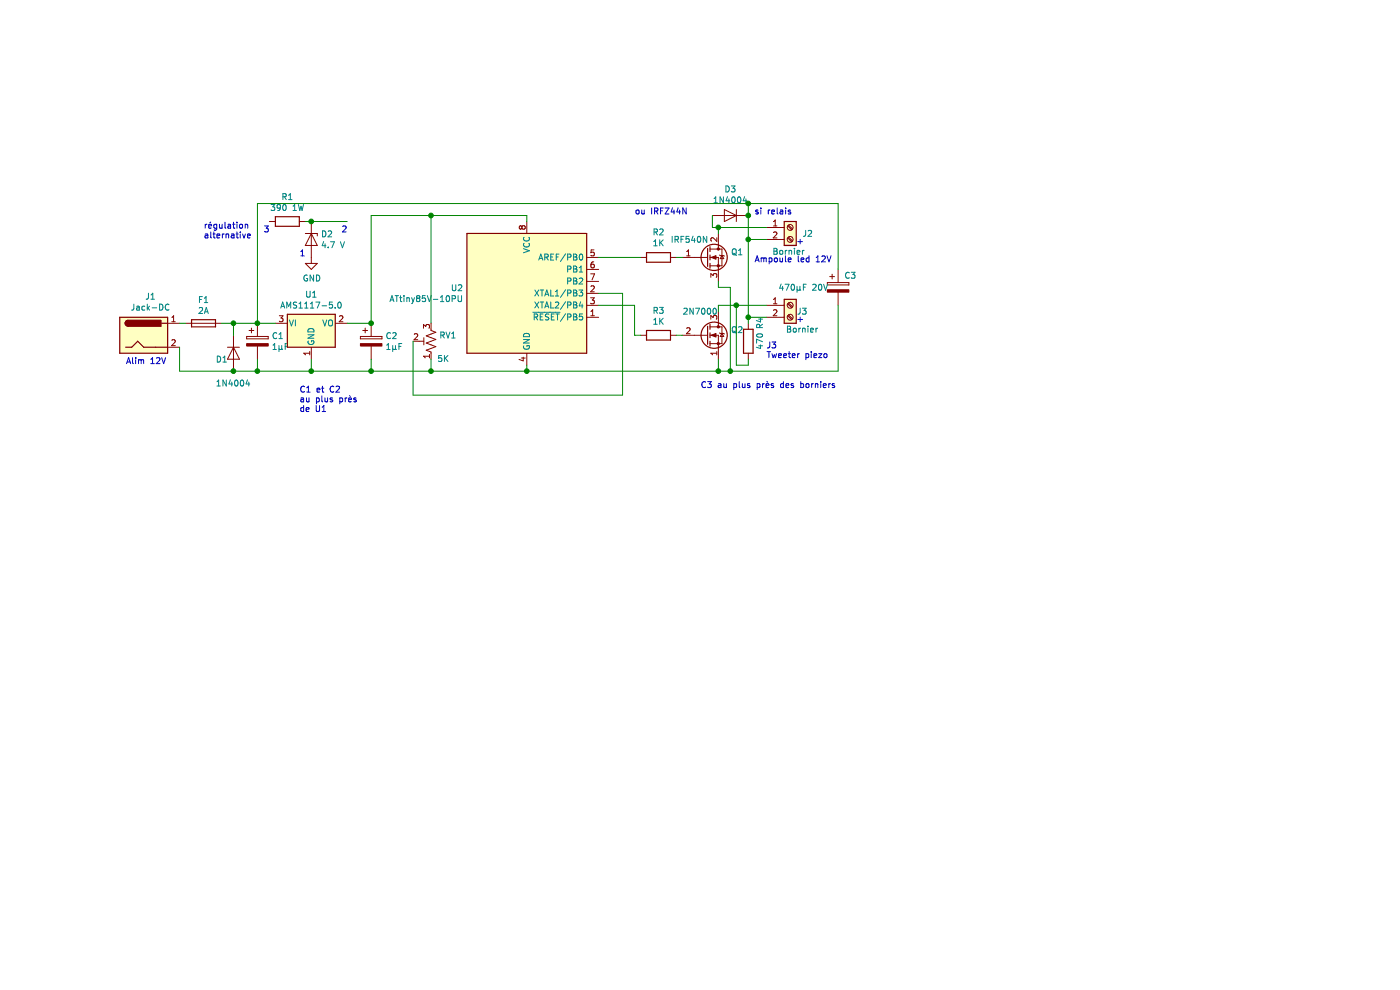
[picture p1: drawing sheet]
EESchema Schematic File Version 4
EELAYER 30 0
EELAYER END
$Descr A4 11693 8268
encoding utf-8
Sheet 1 1
Title ""
Date ""
Rev ""
Comp ""
Comment1 ""
Comment2 ""
Comment3 ""
Comment4 ""
$EndDescr
$Comp
L Connector:Jack-DC J1
U 1 1
P 1200 2800
F 0 "J1" H 1257 3125 50  0000 C CNN
F 1 "Jack-DC" H 1257 3034 50  0000 C CNN
F 2 "" H 1250 2760 50  0001 C CNN
F 3 "~" H 1250 2760 50  0001 C CNN
	1    1200 2800
	1    0    0    -1  
$EndComp
$Comp
L Regulator_Linear:AMS1117-5.0 U1
U 1 1
P 2600 2700
F 0 "U1" H 2600 2942 50  0000 C CNN
F 1 "AMS1117-5.0" H 2600 2851 50  0000 C CNN
F 2 "Package_TO_SOT_SMD:SOT-223-3_TabPin2" H 2600 2900 50  0001 C CNN
F 3 "http://www.advanced-monolithic.com/pdf/ds1117.pdf" H 2700 2450 50  0001 C CNN
	1    2600 2700
	1    0    0    -1  
$EndComp
$Comp
L Device:CP C1
U 1 1
P 2150 2850
F 0 "C1" H 2268 2896 50  0000 L CNN
F 1 "1µF" H 2268 2805 50  0000 L CNN
F 2 "" H 2188 2700 50  0001 C CNN
F 3 "~" H 2150 2850 50  0001 C CNN
	1    2150 2850
	1    0    0    -1  
$EndComp
$Comp
L Device:CP C2
U 1 1
P 3100 2850
F 0 "C2" H 3218 2896 50  0000 L CNN
F 1 "1µF" H 3218 2805 50  0000 L CNN
F 2 "" H 3138 2700 50  0001 C CNN
F 3 "~" H 3100 2850 50  0001 C CNN
	1    3100 2850
	1    0    0    -1  
$EndComp
$Comp
L Device:Fuse F1
U 1 1
P 1700 2700
F 0 "F1" V 1503 2700 50  0000 C CNN
F 1 "2A" V 1594 2700 50  0000 C CNN
F 2 "" V 1630 2700 50  0001 C CNN
F 3 "~" H 1700 2700 50  0001 C CNN
	1    1700 2700
	0    1    1    0   
$EndComp
$Comp
L Connector:Screw_Terminal_01x02 J2
U 1 1
P 6600 1900
F 0 "J2" H 6700 1850 50  0000 L CNN
F 1 "Bornier" H 6450 1700 50  0000 L CNN
F 2 "" H 6600 1900 50  0001 C CNN
F 3 "~" H 6600 1900 50  0001 C CNN
	1    6600 1900
	1    0    0    -1  
$EndComp
Wire Wire Line
	1500 2700 1550 2700
Connection ~ 2150 2700
Wire Wire Line
	2150 2700 2300 2700
Wire Wire Line
	1500 2900 1500 3100
Wire Wire Line
	1500 3100 1950 3100
Wire Wire Line
	2150 3100 2150 3000
Wire Wire Line
	2150 3100 2600 3100
Wire Wire Line
	2600 3100 2600 3000
Connection ~ 2150 3100
Wire Wire Line
	2600 3100 3100 3100
Wire Wire Line
	3100 3100 3100 3000
Connection ~ 2600 3100
Wire Wire Line
	2900 2700 3100 2700
$Comp
L Connector:Screw_Terminal_01x02 J3
U 1 1
P 6600 2550
F 0 "J3" H 6700 2500 50  0000 C CNN
F 1 "Bornier" H 6700 2350 50  0000 C CNN
F 2 "" H 6600 2550 50  0001 C CNN
F 3 "~" H 6600 2550 50  0001 C CNN
	1    6600 2550
	1    0    0    -1  
$EndComp
$Comp
L MCU_Microchip_ATtiny:ATtiny85V-10PU U2
U 1 1
P 4400 2450
F 0 "U2" H 3870 2496 50  0000 R CNN
F 1 "ATtiny85V-10PU" H 3870 2405 50  0000 R CNN
F 2 "Package_DIP:DIP-8_W7.62mm" H 4400 2450 50  0001 C CIN
F 3 "http://ww1.microchip.com/downloads/en/DeviceDoc/atmel-2586-avr-8-bit-microcontroller-attiny25-attiny45-attiny85_datasheet.pdf" H 4400 2450 50  0001 C CNN
	1    4400 2450
	1    0    0    -1  
$EndComp
Wire Wire Line
	3100 3100 3600 3100
Wire Wire Line
	4400 3100 4400 3050
Connection ~ 3100 3100
Wire Wire Line
	3100 2700 3100 1800
Wire Wire Line
	3100 1800 3600 1800
Wire Wire Line
	4400 1800 4400 1850
Connection ~ 3100 2700
$Comp
L Transistor_FET:2N7000 Q2
U 1 1
P 5900 2800
F 0 "Q2" H 6104 2846 50  0000 L CNN
F 1 "2N7000" H 5700 3000 50  0000 L CNN
F 2 "Package_TO_SOT_THT:TO-92_Inline" H 6100 2725 50  0001 L CIN
F 3 "https://www.fairchildsemi.com/datasheets/2N/2N7000.pdf" H 5900 2800 50  0001 L CNN
	1    5900 2800
	1    0    0    -1  
$EndComp
$Comp
L Transistor_FET:IRF540N Q1
U 1 1
P 5900 2150
F 0 "Q1" H 6104 2196 50  0000 L CNN
F 1 "IRF540N" H 5600 2300 50  0000 L CNN
F 2 "Package_TO_SOT_THT:TO-220-3_Vertical" H 6150 2075 50  0001 L CIN
F 3 "http://www.irf.com/product-info/datasheets/data/irf540n.pdf" H 5900 2150 50  0001 L CNN
	1    5900 2150
	1    0    0    -1  
$EndComp
Wire Wire Line
	6000 3100 6000 3000
Connection ~ 4400 3100
Wire Wire Line
	6000 2400 6000 2350
$Comp
L Device:R_POT_TRIM_US RV1
U 1 1
P 3600 2850
F 0 "RV1" H 3532 2804 50  0000 R CNN
F 1 "5K" H 3550 3000 50  0000 R CNN
F 2 "" H 3600 2850 50  0001 C CNN
F 3 "~" H 3600 2850 50  0001 C CNN
	1    3600 2850
	-1   0    0    1   
$EndComp
Wire Wire Line
	3600 3100 3600 3000
Wire Wire Line
	3600 1800 3600 2700
$Comp
L Device:R R2
U 1 1
P 5500 2150
F 0 "R2" V 5707 2150 50  0000 C CNN
F 1 "1K" V 5616 2150 50  0000 C CNN
F 2 "" V 5430 2150 50  0001 C CNN
F 3 "~" H 5500 2150 50  0001 C CNN
	1    5500 2150
	0    -1   -1   0   
$EndComp
Connection ~ 3600 1800
Wire Wire Line
	3600 1800 4400 1800
Connection ~ 3600 3100
Wire Wire Line
	3600 3100 4400 3100
Wire Wire Line
	4400 3100 6000 3100
Wire Wire Line
	6000 2550 6000 2600
Wire Wire Line
	5700 2800 5650 2800
Wire Wire Line
	5650 2150 5700 2150
Wire Wire Line
	6000 2550 6150 2550
Wire Wire Line
	6000 1950 6000 1900
Wire Wire Line
	6000 1900 6400 1900
Wire Wire Line
	6400 2650 6250 2650
Wire Wire Line
	6250 2000 6400 2000
Wire Wire Line
	6250 1700 2150 1700
Connection ~ 6250 2000
Wire Wire Line
	2150 1700 2150 2700
$Comp
L Device:CP C3
U 1 1
P 7000 2400
F 0 "C3" H 7050 2500 50  0000 L CNN
F 1 "470µF 20V" H 6500 2400 50  0000 L CNN
F 2 "" H 7038 2250 50  0001 C CNN
F 3 "~" H 7000 2400 50  0001 C CNN
	1    7000 2400
	1    0    0    -1  
$EndComp
Wire Wire Line
	6250 1700 7000 1700
Wire Wire Line
	7000 1700 7000 2250
Connection ~ 6250 1700
Wire Wire Line
	6000 3100 6100 3100
Wire Wire Line
	7000 3100 7000 2550
Connection ~ 6000 3100
$Comp
L Device:R R3
U 1 1
P 5500 2800
F 0 "R3" V 5293 2800 50  0000 C CNN
F 1 "1K" V 5384 2800 50  0000 C CNN
F 2 "" V 5430 2800 50  0001 C CNN
F 3 "~" H 5500 2800 50  0001 C CNN
	1    5500 2800
	0    1    1    0   
$EndComp
Text Notes 1050 3050 0    50   ~ 0
Alim 12V
$Comp
L Diode:1N4004 D1
U 1 1
P 1950 2950
F 0 "D1" V 2000 2800 50  0000 L CNN
F 1 "1N4004" V 2200 2800 50  0000 L CNN
F 2 "Diode_THT:D_DO-41_SOD81_P10.16mm_Horizontal" H 1950 2775 50  0001 C CNN
F 3 "http://www.vishay.com/docs/88503/1n4001.pdf" H 1950 2950 50  0001 C CNN
	1    1950 2950
	0    1    1    0   
$EndComp
Connection ~ 1950 3100
Wire Wire Line
	1950 3100 2150 3100
$Comp
L Device:R R1
U 1 1
P 2400 1850
F 0 "R1" V 2193 1850 50  0000 C CNN
F 1 "390 1W" V 2284 1850 50  0000 C CNN
F 2 "" V 2330 1850 50  0001 C CNN
F 3 "~" H 2400 1850 50  0001 C CNN
	1    2400 1850
	0    1    1    0   
$EndComp
$Comp
L Device:D_Zener D2
U 1 1
P 2600 2000
F 0 "D2" V 2554 2079 50  0000 L CNN
F 1 "4.7 V" V 2645 2079 50  0000 L CNN
F 2 "" H 2600 2000 50  0001 C CNN
F 3 "~" H 2600 2000 50  0001 C CNN
	1    2600 2000
	0    1    1    0   
$EndComp
Wire Wire Line
	2550 1850 2600 1850
Wire Wire Line
	2600 1850 2900 1850
Connection ~ 2600 1850
Text Notes 2200 1950 0    50   ~ 0
3
Text Notes 2850 1950 0    50   ~ 0
2
Text Notes 2500 2150 0    50   ~ 0
1
$Comp
L power:GND #PWR02
U 1 1
P 2600 2150
F 0 "#PWR02" H 2600 1900 50  0001 C CNN
F 1 "GND" H 2605 1977 50  0000 C CNN
F 2 "" H 2600 2150 50  0001 C CNN
F 3 "" H 2600 2150 50  0001 C CNN
	1    2600 2150
	1    0    0    -1  
$EndComp
Text Notes 1700 2000 0    50   ~ 0
régulation \nalternative
$Comp
L Device:R R4
U 1 1
P 6250 2850
F 0 "R4" V 6150 2700 50  0000 C CNN
F 1 "470" V 6150 2850 50  0000 C CNN
F 2 "" V 6180 2850 50  0001 C CNN
F 3 "~" H 6250 2850 50  0001 C CNN
	1    6250 2850
	-1   0    0    1   
$EndComp
Wire Wire Line
	6250 1700 6250 1800
Wire Wire Line
	6000 2400 6100 2400
Wire Wire Line
	6100 2400 6100 3100
Connection ~ 6100 3100
Wire Wire Line
	6100 3100 7000 3100
Text Notes 2500 3450 0    50   ~ 0
C1 et C2 \nau plus près\nde U1
Text Notes 6300 2200 0    50   ~ 0
Ampoule led 12V
Text Notes 6400 3000 0    50   ~ 0
J3\nTweeter piezo\n
Wire Wire Line
	3450 2850 3450 3300
Wire Wire Line
	3450 3300 5200 3300
Wire Wire Line
	5200 3300 5200 2450
Wire Wire Line
	5200 2450 5000 2450
Wire Wire Line
	5000 2550 5300 2550
Wire Wire Line
	5300 2550 5300 2800
Wire Wire Line
	5300 2800 5350 2800
Wire Wire Line
	5000 2150 5350 2150
Text Notes 5300 1800 0    50   ~ 0
ou IRFZ44N
Wire Wire Line
	6250 2000 6250 2650
Wire Wire Line
	6250 2700 6250 2650
Connection ~ 6250 2650
Wire Wire Line
	6150 2550 6150 3050
Wire Wire Line
	6150 3050 6250 3050
Wire Wire Line
	6250 3050 6250 3000
Connection ~ 6150 2550
Wire Wire Line
	6150 2550 6400 2550
Wire Wire Line
	1850 2700 1950 2700
Wire Wire Line
	1950 2800 1950 2700
Connection ~ 1950 2700
Wire Wire Line
	1950 2700 2150 2700
Text Notes 5850 3250 0    50   ~ 0
C3 au plus près des borniers
Text Notes 6650 2050 0    50   ~ 0
+
Text Notes 6650 2700 0    50   ~ 0
+
$Comp
L Diode:1N4004 D3
U 1 1
P 6100 1800
F 0 "D3" H 6100 1584 50  0000 C CNN
F 1 "1N4004" H 6100 1675 50  0000 C CNN
F 2 "Diode_THT:D_DO-41_SOD81_P10.16mm_Horizontal" H 6100 1625 50  0001 C CNN
F 3 "http://www.vishay.com/docs/88503/1n4001.pdf" H 6100 1800 50  0001 C CNN
	1    6100 1800
	-1   0    0    1   
$EndComp
Connection ~ 6250 1800
Wire Wire Line
	6250 1800 6250 2000
Wire Wire Line
	6000 1900 5950 1900
Wire Wire Line
	5950 1900 5950 1800
Connection ~ 6000 1900
Text Notes 6300 1800 0    50   ~ 0
si relais
$EndSCHEMATC
